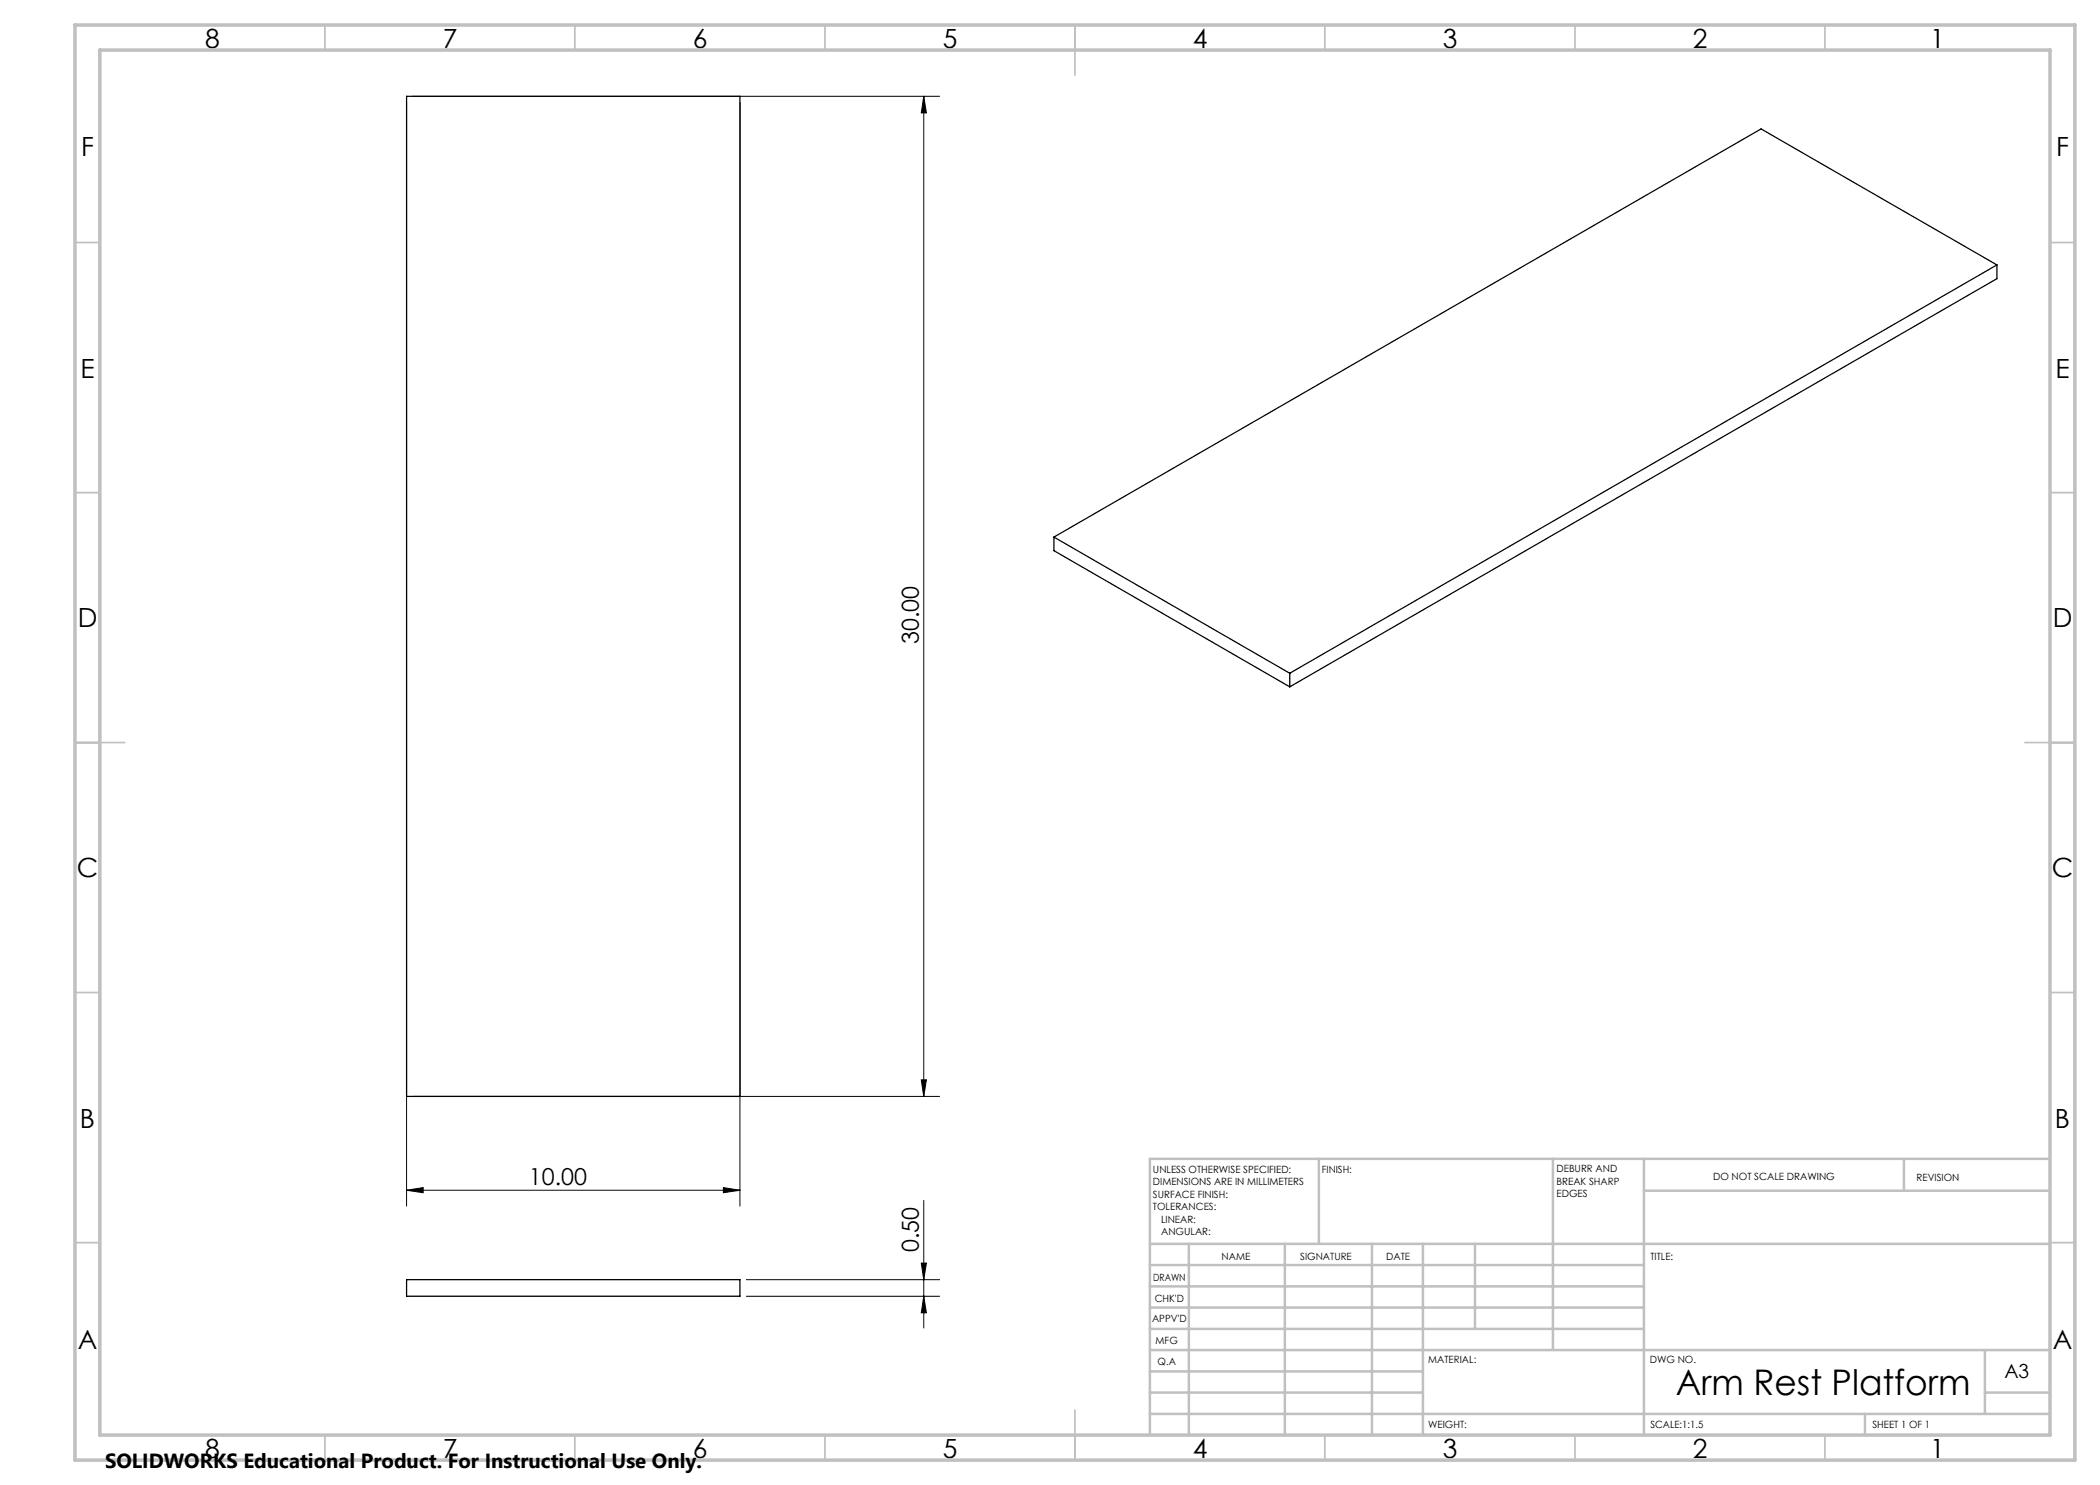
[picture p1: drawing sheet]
<svg xmlns="http://www.w3.org/2000/svg" width="420mm" height="297mm" viewBox="0 0 420 297" stroke-linecap="round" stroke-linejoin="round" font-family="sans-serif">
<path d="M81.3 19.3h66.7v200h-66.7zM399.4 53l-141.4 81.7M399.4 53v2.7l-141.4 81.7M399.4 53l-47.2-27.2-141.4 81.6M210.8 107.4l47.2 27.3M210.8 107.4v2.7l47.2 27.3M258 134.7v2.7M81.3 255.9h66.7v3.4h-66.7z" fill="none" stroke="#000" stroke-width=".25"/>
<g fill="none" stroke="#000" stroke-width=".2">
<path d="M82.6 19.3h105.3M184.7 19.3v200M184.7 19.3l.6 3.3h-1zM81.3 20.5v220.7M148 20.5v220.7M82.6 219.3h105.3M184.3 216h1l-.6 3.3zM81.3 238.1l3.3-.6v1zM81.3 238.1h66.7M144.7 237.5l3.3 .6-3.3 .4zM149.3 259.3h38.6M149.3 255.9h38.6"/>
<path d="M184.3 252.6h1l-.6 3.3zM184.7 240.1v25.5M184.7 259.3l.6 3.3h-1z"/>
</g>
<g fill="none" stroke="#c0c0c0" stroke-width=".35">
<path d="M65 5v5M115 5v5M165 5v5M215 5v10M265 5v5M315 5v5M365 5v5M15 48.5h5M410 48.5h5M15 98.5h5M410 98.5h5M15 148.5h10"/>
<path d="M405 148.5h10M15 198.5h5M410 198.5h5M15 248.5h5M410 248.5h5M65 287v5M115 287v5M165 287v5M215 282v10M265 287v5M315 287v5M365 287v5"/>
</g>
<g fill="none" stroke="#c0c0c0" stroke-width=".5">
<path d="M263.8 231.8v17M310.6 231.8v38.2M328.8 231.8v55.2M328.8 238.2h81.2M380.8 231.8v6.4M410 231.8h-180v55.2M230 248.8h180M230 257.3h98.8M230 253h98.8M237.8 248.8v38.2M257 248.8v38.2M274.4 248.8v38.2"/>
<path d="M284.6 248.8v38.2M295 248.8v17M230 265.8h98.8M230 261.5h98.8M230 278.5h54.6M230 274.3h54.6M230 270h180M397 278.5h13M397 270v12.8M230 282.8h180M373 282.8v4.2"/>
</g>
<path d="M15 5h400v287h-400zM20 10h390v277h-390z" fill="none" stroke="#c0c0c0" stroke-width=".7"/>
<g fill="#000">
<path d="M81.3 238.1l3.3-.6v1zM144.7 237.5l3.3 .6-3.3 .4z"/>
<path d="M184.7 259.3l.6 3.3h-1zM184.3 252.6h1l-.6 3.3zM184.3 216h1l-.6 3.3zM184.7 19.3l.6 3.3h-1z"/>
</g>
<text font-size="7.1" x="335.1" y="279">Arm Rest Platform</text>
<g font-size="5.3">
<text x="41" y="9.5">8</text>
<text x="88.5" y="9.5">7</text>
<text x="138.5" y="9.5">6</text>
<text x="188.5" y="9.5">5</text>
<text x="238.5" y="9.5">4</text>
<text x="288.5" y="9.5">3</text>
<text x="338.5" y="9.5">2</text>
<text x="386" y="9.5">1</text>
<text x="16.2" y="31.3">F</text>
<text x="411.2" y="31.3">F</text>
<text x="16.1" y="75.5">E</text>
<text x="411.1" y="75.5">E</text>
<text x="15.5" y="125.5">D</text>
<text x="410.5" y="125.5">D</text>
<text x="15.4" y="175.5">C</text>
<text x="410.4" y="175.5">C</text>
<text x="16" y="225.5">B</text>
<text x="411" y="225.5">B</text>
<text x="15.5" y="269.8">A</text>
<text x="410.5" y="269.8">A</text>
<text x="41" y="291.5">8</text>
<text x="88.5" y="291.5">7</text>
<text x="138.5" y="291.5">6</text>
<text x="188.5" y="291.5">5</text>
<text x="238.5" y="291.5">4</text>
<text x="288.5" y="291.5">3</text>
<text x="338.5" y="291.5">2</text>
<text x="386" y="291.5">1</text>
</g>
<g font-size="4.7">
<text x="183.8" y="128.8" transform="rotate(-90 183.8 128.8)">30.00</text>
<text x="105.8" y="237">10.00</text>
<text x="183.8" y="250.4" transform="rotate(-90 183.8 250.4)">0.50</text>
</g>
<text font-size="4.1" x="21" y="293.7">SOLIDWORKS Educational Product. For Instructional Use Only.</text>
<text font-size="3.9" x="400.9" y="275.5">A3</text>
<g font-size="2">
<text x="230.6" y="234.6">UNLESS OTHERWISE SPECIFIED:</text>
<text x="230.6" y="237.1">DIMENSIONS ARE IN MILLIMETERS</text>
<text x="230.6" y="239.6">SURFACE FINISH:</text>
<text x="264.4" y="234.6">FINISH:</text>
<text x="311.3" y="234.5">DEBURR AND</text>
<text x="311.3" y="237">BREAK SHARP</text>
<text x="311.3" y="239.5">EDGES</text>
<text x="342.6" y="236">DO NOT SCALE DRAWING</text>
<text x="383.3" y="236.2">REVISION</text>
<text x="230.6" y="242.1">TOLERANCES:</text>
<text x="232.2" y="244.6">LINEAR:</text>
<text x="232.2" y="247.1">ANGULAR:</text>
<text x="244.3" y="252">NAME</text>
<text x="260" y="251.9">SIGNATURE</text>
<text x="277.2" y="251.9">DATE</text>
<text x="330.1" y="251.9">TITLE:</text>
<text x="230.6" y="256.1">DRAWN</text>
<text x="230.9" y="260.3">CHK'D</text>
<text x="230.4" y="264.4">APPV'D</text>
<text x="231.1" y="268.8">MFG</text>
<text x="231.5" y="273">Q.A</text>
<text x="285.6" y="272.5">MATERIAL:</text>
<text x="330" y="272.5">DWG NO.</text>
<text x="285.6" y="285.5">WEIGHT:</text>
<text x="330.1" y="285.6">SCALE:1:1.5</text>
<text x="374.5" y="285.6">SHEET 1 OF 1</text>
</g>
</svg>
